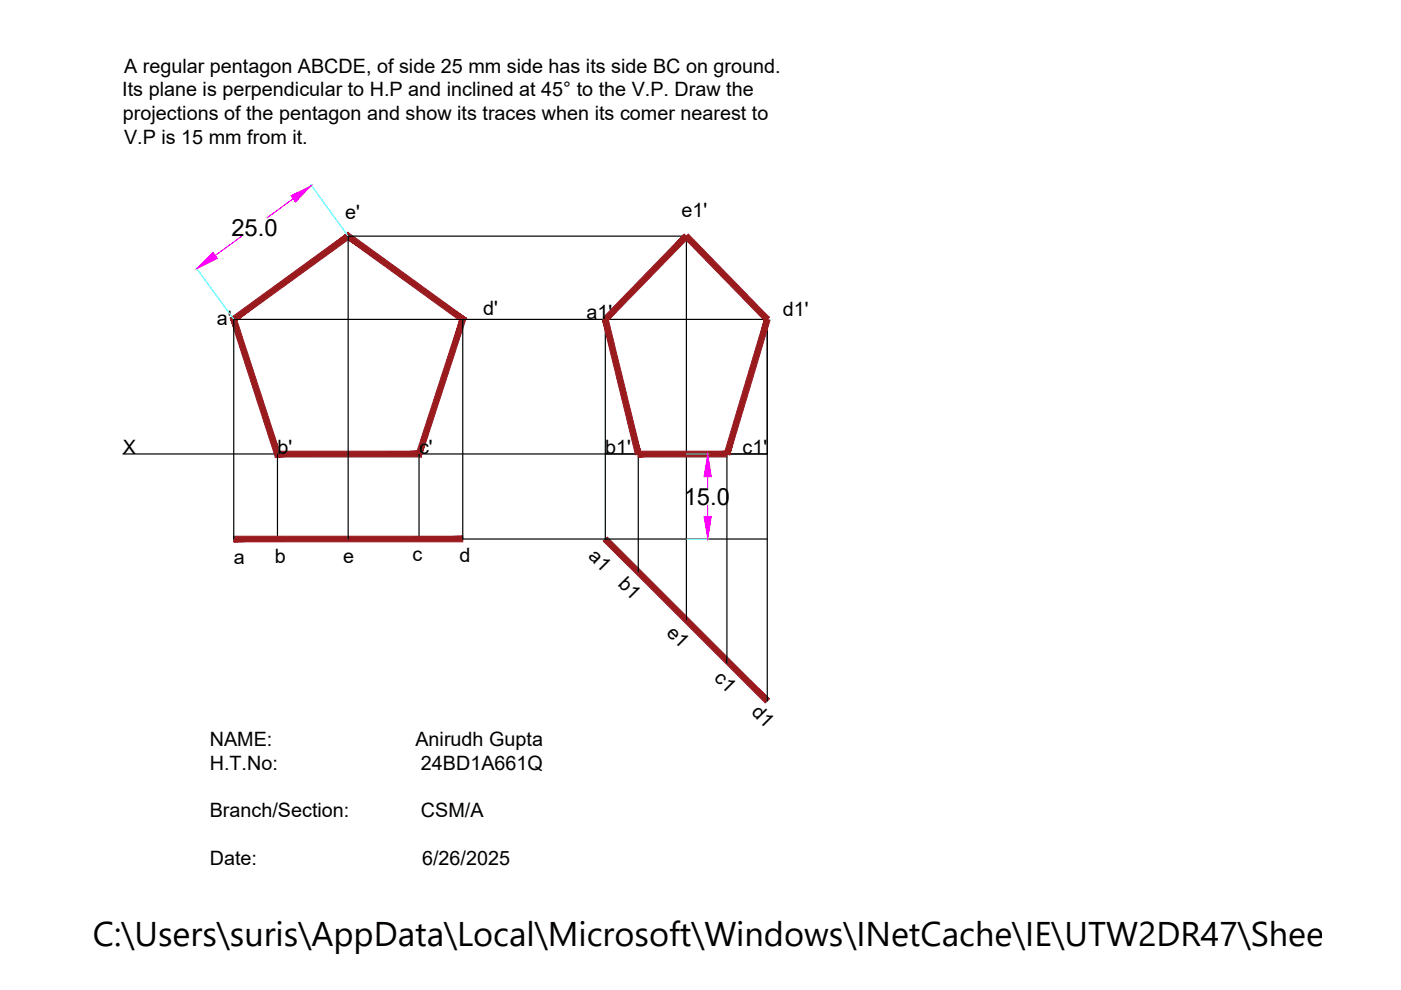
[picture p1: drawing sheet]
<svg xmlns="http://www.w3.org/2000/svg" width="297mm" height="210mm" viewBox="0 0 297 210" stroke-linecap="round" stroke-linejoin="round" font-family="sans-serif">
<!-- layer: 0 -->
<path d="M98.1 67.7v46.6h64.6M128.3 67.7v46.6M162.7 67.7v28.6h-34.4M162.7 67.7h-113.1v46.6M162.7 67.7v80.9M26.1 96.3h136.6M58.8 96.3v18M88.8 96.3v18M135.3 96.3v25M154.1 96.3v44.4M73.8 114.3v-64.2h71.7v81.4" fill="none" stroke="#000" stroke-width=".25"/>
<g fill="#991b1e" stroke="#991b1e" stroke-width=".21">
<path d="M59.3 95.7l-.9 1.2 30-1.2zM58.4 96.9l30-1.2 .9 1.2zM97.4 67.9l-9 27.8 .9 1.2zM97.4 67.9l1.4-.4-9.5 29.4zM73.8 50.8l23.6 17.1 1.4-.4zM73.8 49.3l25 18.2-25-16.7zM50.2 67.9l23.6-17.1v-1.5zM48.8 67.5l25-18.2-23.6 18.6zM48.8 67.5l10.5 28.2-9.1-27.8zM48.8 67.5l10.5 28.2-.9 1.2z"/>
<path d="M49.6 113.7v1.2l48.5-1.2zM49.6 114.9l48.5-1.2v1.2z"/>
<path d="M128.8 113.9l-.9 .8 35.2 33.5zM127.9 114.7l35.2 33.5-.9 .8z"/>
<path d="M145.1 49.6l-17.2 17.7 .9 .8zM145.1 49.6l.9 .9-17.2 17.6z"/>
<path d="M145.1 50.5l18 16.8-17.1-17.7zM145.1 50.5l18 16.8-.9 .8z"/>
<path d="M162.1 67.5l-7.4 29 8.6-28.6zM162.1 67.5l-7.4 29-1.1-.4z"/>
<path d="M135.3 96.9h18.8v-1.2zM135.3 95.7h18.8l-18.8 1.2z"/>
<path d="M127.7 67.8l7 28.6 1.2-.3zM127.7 67.8l1.2-.2 7 28.5z"/>
</g>
<path d="M65.9 39.1l7.9 10.9M41.6 56.8l7.9 10.8M145.6 96.3h4.7M145.6 114.3h4.7" fill="none" stroke="#0ff" stroke-width=".25"/>
<path d="M51.2 50.1l-5.6 4.1M62.1 42.1l-5.5 4.1M150.1 101.1v2.2M150.1 107.2v2.3" fill="none" stroke="#f0f" stroke-width=".25"/>
<g fill="#f0f" stroke="#f0f" stroke-width=".21">
<path d="M45.2 53.5l.9 1.3-4.4 2.2z"/>
<path d="M61.7 41.5l4.3-2.1-3.4 3.4z"/>
<path d="M150.1 96.3l.7 4.8h-1.5z"/>
<path d="M149.3 109.5h1.5l-.7 4.8z"/>
</g>
<text font-size="7.3" x="19.7" y="200.6">C:\Users\suris\AppData\Local\Microsoft\Windows\INetCache\IE\UTW2DR47\Sheet-6A[1</text>
<g font-size="5">
<text x="49.1" y="49.9">25.0</text>
<text x="145" y="107">15.0</text>
</g>
<g font-size="4.2">
<text x="26.3" y="15.4">A regular pentagon ABCDE, of side 25 mm side has its side BC on ground.</text>
<text x="25.9" y="20.4">Its plane is perpendicular to H.P and inclined at 45° to the V.P. Draw the</text>
<text x="26.1" y="25.5">projections of the pentagon and show its traces when its comer nearest to</text>
<text x="26.3" y="30.6">V.P is 15 mm from it.</text>
<text x="73.2" y="46.4">e'</text>
<text x="144.5" y="46">e1'</text>
<text x="46" y="68.9">a'</text>
<text x="102.4" y="66.9">d'</text>
<text x="124.4" y="67.7">a1'</text>
<text x="166" y="66.9">d1'</text>
<text x="26.1" y="96.2">X</text>
<text x="58.8" y="96.2">b'</text>
<text x="88.8" y="96.2">c'</text>
<text x="128.3" y="96.2">b1'</text>
<text x="157.4" y="96.2">c1'</text>
<text x="49.6" y="119.7">a</text>
<text x="58.2" y="119.5">b</text>
<text x="72.8" y="119.5">e</text>
<text x="87.5" y="119">c</text>
<text x="97.4" y="119.2">d</text>
<text x="124.5" y="118.1" transform="rotate(45 124.5 118.1)">a1</text>
<text x="130.8" y="124.1" transform="rotate(45 130.8 124.1)">b1</text>
<text x="141.1" y="134.4" transform="rotate(45 141.1 134.4)">e1</text>
<text x="151.2" y="143.9" transform="rotate(45 151.2 143.9)">c1</text>
<text x="159.1" y="151.2" transform="rotate(45 159.1 151.2)">d1</text>
<text x="44.5" y="158.2">NAME:</text>
<text x="88.1" y="158.2">Anirudh Gupta</text>
<text x="44.5" y="163.2">H.T.No:</text>
<text x="89.2" y="163.2">24BD1A661Q</text>
<text x="44.5" y="173.3">Branch/Section:</text>
<text x="89.2" y="173.3">CSM/A</text>
<text x="44.5" y="183.4">Date:</text>
<text x="89.5" y="183.4">6/26/2025</text>
</g>
</svg>
